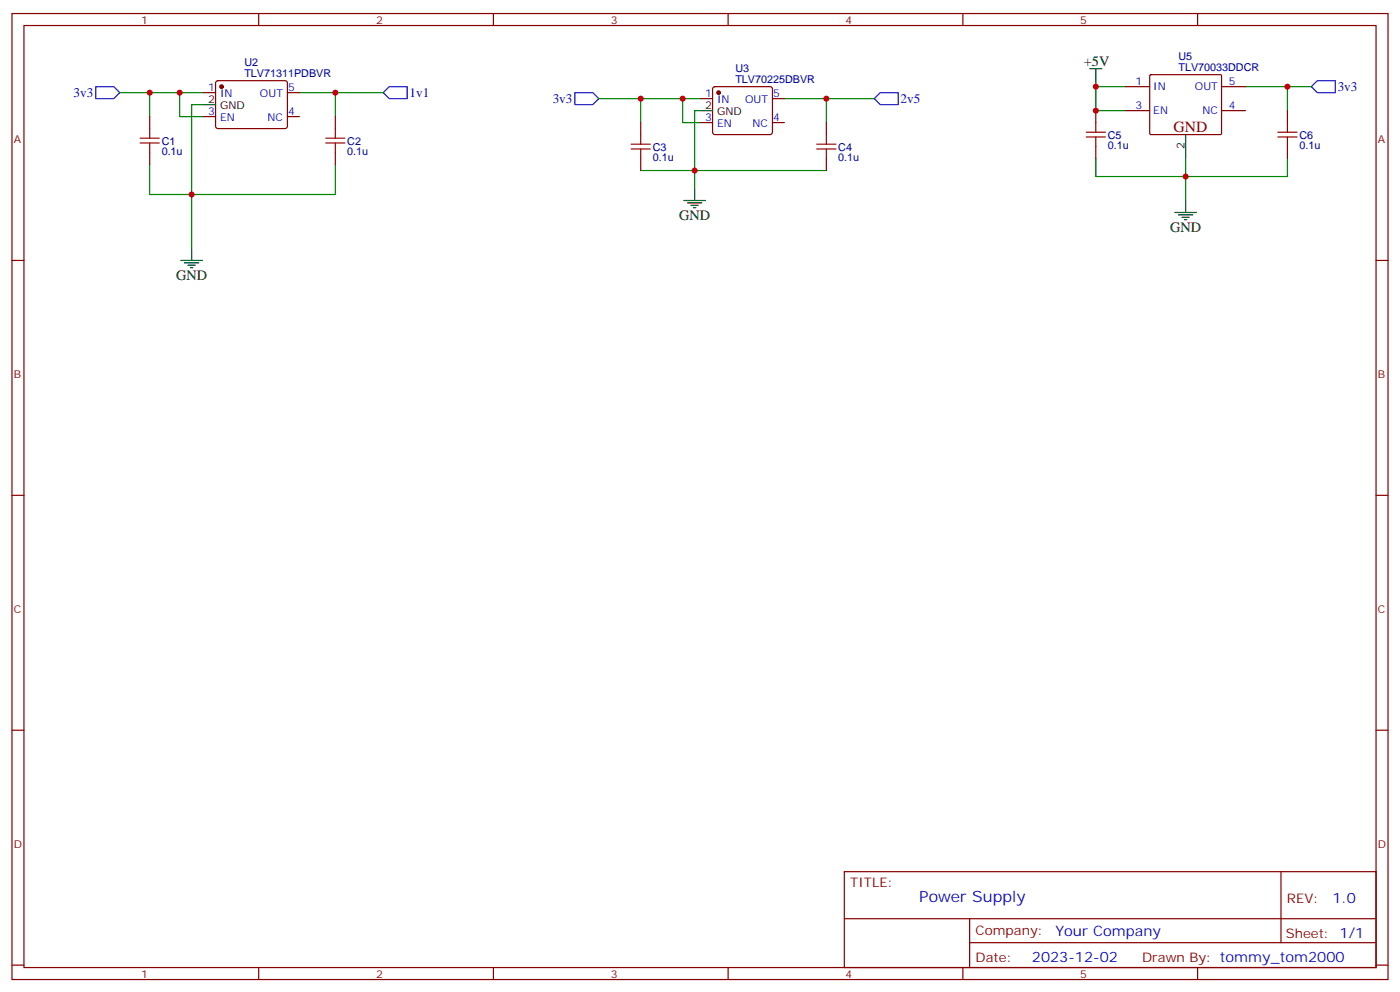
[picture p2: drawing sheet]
<svg xmlns="http://www.w3.org/2000/svg" width="412mm" height="292mm" viewBox="0 0 412 292" stroke-linecap="round" stroke-linejoin="round" font-family="sans-serif">
<g fill="none" stroke="#870000" stroke-width=".35">
<path d="M3.5 4h405.4v284.3h-405.4zM7.1 7.5h398.2v277.3h-398.2zM76.2 4v3.5M145.3 4v3.5M214.5 4v3.5M283.6 4v3.5M352.8 4v3.5M44.1 34.3v3.6M60 27.3h3.5M60 34.3h3.5M63.7 23.9l.5-.2 20 .1 .5 .6-.1 13-.6 .5-20.1-.1-.4-.7v-12.7zM84.7 27.3h3.5"/>
<path d="M84.7 34.3h3.5M98.8 34.3v3.6M188.7 36.1v3.5M206.4 29h3.5M206.4 36.1h3.5M210.1 25.7l.5-.2h16.2l.5 .2 .2 .5v12.7l-.2 .5-.5 .2h-16.2l-.5-.2-.2-.5v-12.7zM227.5 29h3.6M227.5 36.1h3.6M243.4 36.1v3.5M322.8 32.6v3.5M331.6 25.5h7.1M331.6 32.6h7.1"/>
<path d="M338.7 22.2l.3-.2h20.7l.1 .3v17.1l-.3 .2h-20.7l-.1-.3zM359.8 25.5h7.1M359.8 32.6h7.1M379.2 32.6v3.5M44.1 44.9v3.5M98.8 44.9v3.5M188.7 46.7v3.5M243.4 46.7v3.5M322.8 43.1v3.6M379.2 43.1v3.6M3.5 76.7h3.6M405.3 76.7h3.6"/>
<path d="M3.5 145.8h3.6M405.3 145.8h3.6M3.5 214.9h3.6M405.3 214.9h3.6M248.7 256.6h156.6v28.2h-156.6zM377.3 256.6v20.9M248.7 270.4h156.5M285.6 277.5h119.6M285.6 270.4v14.1M3.5 284.1h3.6M76.2 284.8v3.5M145.3 284.8v3.5"/>
<path d="M214.5 284.8v3.5M283.6 284.8v3.5M352.8 284.8v3.5M405.3 284.1h3.6"/>
</g>
<path d="M28.2 25.5h5.3l1.8 1.8-1.8 1.7h-5.3zM112.9 27.3l1.8-1.8h5.2v3.5h-5.2zM169.3 27.3h5.3l1.8 1.7-1.8 1.8h-5.3zM259.3 27.3h5.3v3.5h-5.3l-1.8-1.8zM386.3 25.5l1.8-1.8h5.2v3.6h-5.2z" fill="none" stroke="#00f" stroke-width=".35"/>
<g fill="none" stroke="#008700" stroke-width=".35">
<path d="M35.3 27.3h24.7M44.1 27.3v7M52.9 27.3v7h7.1M60 30.8h-3.6v42.3M88.2 27.3h24.7M98.8 27.3v7M176.4 29h30M188.7 29v7.1M201.1 29v7.1h5.3M206.4 32.6h-1.8v22.9M231.1 29h26.4M243.4 29v7.1"/>
<path d="M322.8 23.7v8.9h8.8M322.8 25.5h8.8M366.9 25.5h19.4M379.2 25.5v7.1M44.1 48.4v8.9h54.7v-8.9M188.7 50.2h54.7M322.8 46.7v5.3h56.4v-5.3M349.2 46.7v12.3"/>
</g>
<g fill="none" stroke="#000" stroke-width=".35">
<path d="M60 30.8h3.5M206.4 32.6h3.5M321 20.2h3.6M322.8 20.2v3.5M349.2 39.6v7.1M201.4 59h6.4M202.5 59.7h4.2M204.6 55.5v3.5M349.2 59v3.5M53.3 76.7h6.3M54.3 77.4h4.3M55.4 78.1h2.1"/>
<path d="M56.1 78.8h.7M56.4 73.1v3.6M203.6 60.4h2.1M204.3 61.1h.7M346.1 62.5h6.3M347.1 63.3h4.3M348.2 64h2.1M348.9 64.7h.7"/>
</g>
<g fill="#870000" stroke="#870000" stroke-width=".35">
<circle cx="211.7" cy="27.3" r=".53"/>
<circle cx="65.3" cy="25.5" r=".53"/>
</g>
<g fill="none" stroke="#a10000" stroke-width=".35">
<path d="M44.1 37.9v2.8M98.8 37.9v2.8M188.7 39.6v2.8M243.4 39.6v2.8M320 38.9h5.6M322.8 36.1v2.8M376.4 38.9h5.7M379.2 36.1v2.8M41.3 42.1h5.6M41.3 40.7h5.6M44.1 42.1v2.8M96 42.1h5.6"/>
<path d="M96 40.7h5.6M98.8 42.1v2.8M185.9 43.9h5.7M185.9 42.4h5.7M188.7 43.9v2.8M240.6 43.9h5.6M240.6 42.4h5.6M243.4 43.9v2.8M320 40.3h5.6M322.8 40.3v2.8M376.4 40.3h5.7M379.2 40.3v2.8"/>
</g>
<g fill="#c00">
<circle cx="322.8" cy="25.5" r=".88"/>
<circle cx="98.8" cy="27.3" r=".88"/>
<circle cx="56.4" cy="57.3" r=".88"/>
<circle cx="44.1" cy="27.3" r=".88"/>
<circle cx="204.6" cy="50.2" r=".88"/>
<circle cx="188.7" cy="29" r=".88"/>
<circle cx="243.4" cy="29" r=".88"/>
<circle cx="379.2" cy="25.5" r=".88"/>
<circle cx="349.3" cy="52" r=".88"/>
<circle cx="52.9" cy="27.3" r=".88"/>
<circle cx="201.1" cy="29" r=".88"/>
<circle cx="322.8" cy="32.6" r=".88"/>
</g>
<text font-size="4.6" fill="#800" x="345.7" y="38.9">GND</text>
<text font-size="4.6" fill="#00f" x="270.8" y="265.6">Power Supply</text>
<g font-size="4.2">
<text x="319.3" y="19.5">+5V</text>
<text x="200" y="64.7">GND</text>
<text x="344.7" y="68.2">GND</text>
<text x="51.9" y="82.3">GND</text>
</g>
<g font-size="4.2" fill="#00f">
<text x="392.5" y="265.8">1.0</text>
<text x="310.9" y="275.4">Your Company</text>
<text x="304" y="283.2">2023-12-02</text>
</g>
<g font-size="3.9" fill="#00f">
<text x="21.7" y="28.5">3v3</text>
<text x="120.6" y="28.5">1v1</text>
<text x="394.1" y="26.7">3v3</text>
<text x="162.8" y="30.3">3v3</text>
<text x="265.3" y="30.2">2v5</text>
</g>
<g font-size="3.9" fill="#800">
<text x="250.5" y="261.2">TITLE:</text>
<text x="379.1" y="265.8">REV:</text>
<text x="287.4" y="275.4">Company:</text>
<text x="378.7" y="276">Sheet: 1/1</text>
<text x="287.4" y="283">Date:</text>
<text x="336.4" y="283.1">Drawn By: tommy_tom2000</text>
</g>
<g font-size="3.2" fill="#800">
<text x="41.6" y="7">1</text>
<text x="110.8" y="7">2</text>
<text x="179.9" y="7">3</text>
<text x="249.1" y="7">4</text>
<text x="318.2" y="7">5</text>
<text x="4.1" y="42.1">A</text>
<text x="405.9" y="42.1">A</text>
<text x="4.1" y="111.2">B</text>
<text x="405.9" y="111.2">B</text>
<text x="4.1" y="180.4">C</text>
<text x="405.9" y="180.4">C</text>
<text x="4.1" y="249.5">D</text>
<text x="405.9" y="249.5">D</text>
<text x="41.6" y="287.8">1</text>
<text x="110.8" y="287.8">2</text>
<text x="179.9" y="287.8">3</text>
<text x="249.1" y="287.8">4</text>
<text x="318.2" y="287.8">5</text>
</g>
<g font-size="3.2" fill="#000080">
<text x="347.1" y="17.6">U5</text>
<text x="72" y="22.6">TLV71311PDBVR</text>
<text x="72" y="19.4">U2</text>
<text x="216.6" y="21.1">U3</text>
<text x="347.1" y="20.8">TLV70033DDCR</text>
<text x="216.6" y="24.3">TLV70225DBVR</text>
<text x="326.3" y="40.9">C5</text>
<text x="382.8" y="40.9">C6</text>
<text x="47.6" y="45.7">0.1u</text>
<text x="47.6" y="42.7">C1</text>
<text x="102.3" y="45.7">0.1u</text>
<text x="102.3" y="42.7">C2</text>
<text x="192.3" y="47.4">0.1u</text>
<text x="192.3" y="44.4">C3</text>
<text x="246.9" y="47.4">0.1u</text>
<text x="246.9" y="44.4">C4</text>
<text x="326.3" y="43.9">0.1u</text>
<text x="382.8" y="43.9">0.1u</text>
</g>
<g font-size="3.2" fill="#00f">
<text x="61.3" y="26.9">1</text>
<text x="64.8" y="28.7">IN</text>
<text x="76.6" y="28.7">OUT</text>
<text x="84.8" y="26.9">5</text>
<text x="207.7" y="28.7">1</text>
<text x="227.7" y="28.7">5</text>
<text x="334.5" y="25.2">1</text>
<text x="339.7" y="26.6">IN</text>
<text x="352" y="26.6">OUT</text>
<text x="361.9" y="25.2">5</text>
<text x="61.3" y="34">3</text>
<text x="64.8" y="35.7">EN</text>
<text x="78.8" y="35.7">NC</text>
<text x="84.8" y="34">4</text>
<text x="207.7" y="35.7">3</text>
<text x="211.2" y="30.4">IN</text>
<text x="219.5" y="30.4">OUT</text>
<text x="227.7" y="35.7">4</text>
<text x="334.5" y="32.2">3</text>
<text x="339.7" y="33.6">EN</text>
<text x="354.2" y="33.6">NC</text>
<text x="361.9" y="32.2">4</text>
<text x="211.2" y="37.5">EN</text>
<text x="221.6" y="37.5">NC</text>
</g>
<g font-size="3.2">
<text x="61.3" y="30.4">2</text>
<text x="64.8" y="32.2">GND</text>
<text x="207.7" y="32.2">2</text>
<text x="211.2" y="34">GND</text>
<text x="348.9" y="43.7" transform="rotate(-90 348.9 43.7)">2</text>
</g>
</svg>
